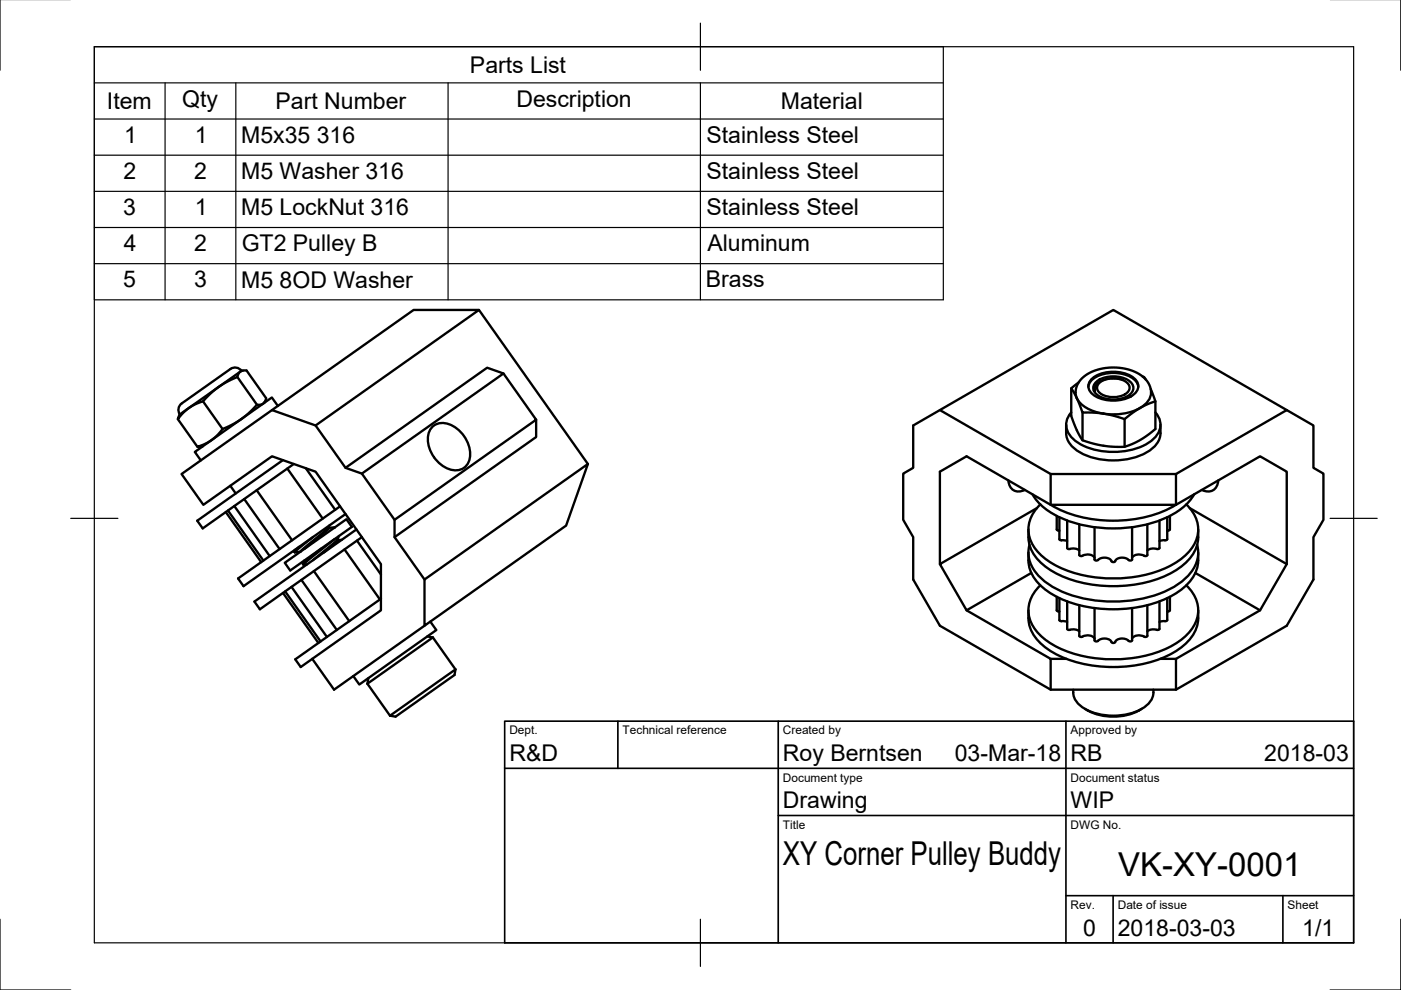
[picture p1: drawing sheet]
<svg xmlns="http://www.w3.org/2000/svg" width="297mm" height="210mm" viewBox="0 0 297 210" stroke-linecap="round" stroke-linejoin="round" font-family="sans-serif">
<!-- layer: Visible -->
<g fill="none" stroke="#000" stroke-width=".5">
<path d="M50.3 79.9l4.2 5.9M51.2 78.6l-5.3 3.8-2 1.8a5.2 5.2 0 0 1-2.8 1.7l-1.8 1.2-1.6 1.8 .4-1M51.2 78.6a1.73 1.73 0 0 0-2.4-.3l-10.3 7.2a1.67 1.67 0 0 0-.4 2.4M51.5 78.6h-.3M101.5 65.7l23.1 32.7M106.7 79.2l7 9.8-30 21.2M242.3 79.8l.3 .1 .3 .6M37.7 88.9l4.2 5.8M38.1 87.9l8.8-6.2 3.4-1.8 .3-.7 .4-.4 .6-.2h.7l4.1 5.8-.1 .3-.5 .9-.6 .2h-.7l-2.9 2.7-3.3 2a5.2 5.2 0 0 0-2.5 2l-1.8 1.3-2.1 .9h1M43 85.1l4.2 5.9M56.2 85.2l-.2 .2M57.7 86.9l30-21.2h13.8l-34.6 24.5"/>
<path d="M58.9 86.1l-1.3-1.8-1.6 1.1-14.7 10.4 1.3 1.8M60 97.6l-18.2 12.8 1.2 1.6 19.3-13.6M60.9 99.3l7.5 10.7M64.8 99.3l6.3 8.8M73.3 99.2l30-21.2 3.4 1.2-30 21.2M91.5 90.7a3.6 3.6 0 0 1 4.8-.2 6.5 6.5 0 0 1 3 7.6 3.5 3.5 0 0 1-5.2 .8 6.5 6.5 0 0 1-3-7.6zM113.7 89v3.7l-30 21.2M199.3 86.9l23.5 13.6h26.5M226 90a5.6 5.6 0 0 0 3.9 6.4 15.4 15.4 0 0 0 14.1-1 5 5 0 0 0 2-5.4M227.1 82.3v5.9l1.1 2.8 1 1.9a1.25 1.25 0 0 0 1.2 .8l4 .9 3.9 .1 1.7-.5 1.8-.9 3.2-2.3v-5.9M227.1 87.4a3.9 3.9 0 0 0 .8 6 14.9 14.9 0 0 0 16.3 0 3.9 3.9 0 0 0 .8-6M228.7 81.1l-1.1 .8a.59 .59 0 0 0-.4 .5 .59 .59 0 0 0 .4 .6l.9 1.7 .9 2.5a.44 .44 0 0 0 .7 .3l3.9 .2"/>
<path d="M229.4 80.2l1.7-1.2 2-.7 2.5-.4 2.4 .2 2.2 .6 1.8 1 1.3 1.2 .7 1.5a3.3 3.3 0 0 1-1.7 3.7 12.1 12.1 0 0 1-12.6 0 3.3 3.3 0 0 1-1.6-3.3l.4-1.3zM229.5 87.5v5.8M230.8 82a3.4 3.4 0 0 1 2.6-2.5 7.3 7.3 0 0 1 7.5 1.5l.4 1M231.6 80.2a7.8 7.8 0 0 1 8.9 0 2.06 2.06 0 0 1 0 3.4 7.8 7.8 0 0 1-8.9 0 2.06 2.06 0 0 1 0-3.4zM232.1 82.5v.4l-.2-.1M232.4 81a6.2 6.2 0 0 1 7.3 0 1.77 1.77 0 0 1-.6 3 6.4 6.4 0 0 1-6.7-.5 1.64 1.64 0 0 1 0-2.5zM233.1 81.2a4.8 4.8 0 0 1 6.2 .4 1.7 1.7 0 0 1-1.4 2.3 4.7 4.7 0 0 1-5.1-1 1.3 1.3 0 0 1 .3-1.7zM238.1 80.5l-1.2-.2-1.4-.1-1.4 .3-1.1 .5a2.02 2.02 0 0 0-.9 1.9M238.4 88.9v5.8M244 82.5l.8 2.1a.31 .31 0 0 1 .2 .3 .31 .31 0 0 1-.3 .3l-3.2 1.4-3.1 2.3-2.2-.7-2.2-.5M272.8 86.9l-36.8-21.2-42.4 24.5v9l-2.1 1.2v9.8l2.1 3.7v9l5.7 9.8 23.5 13.5h26.5l23.5-13.5 5.7-9.8v-9l2.1-3.7v-9.8l-2.1-1.2v-9l-5.7-3.3-23.5 13.6v6.5l17.9-10.3 5.6 3.3v19.6l-5.6 9.8-17.9 10.3v6.5M47.9 108.6l7.5 10.6"/>
<path d="M48.3 108.2l7.5 10.7M48.8 103l1.2 1.6M49.7 107.3l7.5 10.6M51.8 105.8l7.5 10.6M54.4 103.9l7.5 10.7M60.4 119.3l13-9.2 1.2 1.6-13.1 9.3zM62.4 116.9l.1 .2M62.5 116.6l-.1 .3M63.4 115.9l-1 1M63.7 117l-1.2 .1M63.7 117h.1M64.2 119.5l.1 .2"/>
<path d="M64.5 118.8l-.3 .7M65.1 119.7h-.7M66.4 113.9l-3.9 3.2M68.1 116.3l-3.9 3.2M69.7 111.8l.1 .2-.4 .4-4.8 3.9M69.9 111.4l-.6 .8-5.6 4.8M70.9 114.3l-5.4 4.4-1.1 1M71 111.8h.1M71 111.8l-1.2 .1M71.5 114.4l.1 .2-.2 .3-2.7 2.2M71.9 113.6l-.7 1.2-4.8 4M72.1 107.4l-21.6 15.2 1.1 1.7 21.7-15.3"/>
<path d="M72.5 114.5h-.9M73 116.5l7.6 10.6M75.6 112.3l-21.7 15.2 1.2 1.7 21.6-15.3M75.7 114.6l5.1 7.2M213.8 101.9a2.25 2.25 0 0 0 1.1 2.1 2.25 2.25 0 0 0 2.4-.1M218 117.2a8.6 8.6 0 0 0 4.7 8.6 28 28 0 0 0 22.4 2 13.1 13.1 0 0 0 8.5-6.8l.3-1.1 .1-2.7M218 112.3a8.6 8.6 0 0 0 4.7 8.6 28 28 0 0 0 22.4 2 13.1 13.1 0 0 0 8.5-6.8l.3-1.1 .1-2.7M218.3 115.5a7.3 7.3 0 0 0 3 7.6 23.8 23.8 0 0 0 14.7 4.4 24.4 24.4 0 0 0 14.8-4.4 7.3 7.3 0 0 0 3-7.6M218.9 104.8a14 14 0 0 0 7.9 5.7 28.5 28.5 0 0 0 22.3-1.7 11.5 11.5 0 0 0 4.1-4M219.8 107.7l-20.5 11.9 5.6 9.8 13.8-7.9M220.6 106.9a6.9 6.9 0 0 0 .2 10.9 23.4 23.4 0 0 0 16.1 4.8 22.9 22.9 0 0 0 14.4-4.8 6.9 6.9 0 0 0 .2-10.9M222.8 100.5v6.5a28.2 28.2 0 0 0 23.7 1.5l2.8-1.5"/>
<path d="M224 109.4v2.9l.6 .2M224.6 109.7v4.6l.3 .2 1.4 .2M226.3 110.4v5.8l.3 .2 .7-.1a2.08 2.08 0 0 1 1.5 .4M228.8 111.2v6.5l.4 .2a2.26 2.26 0 0 1 2.9 .4M232.1 111.8v6.8l.4 .2a2.2 2.2 0 0 1 3.4 .4h.3a2.17 2.17 0 0 1 3.3-.4l.5-.2v-6.8M243.3 111.2v6.5l-.4 .2a2.26 2.26 0 0 0-2.9 .4M245.8 110.4v5.8l-.4 .2-.6-.1a2.08 2.08 0 0 0-1.5 .4M247.5 109.7v4.6l-.3 .2-1.4 .2M248 109.4v2.9l-.5 .2M249.3 107h-26.5l-17.9-10.3-5.6 3.3v19.6M252.2 107.7l20.6 11.9M258.3 101.9a2.25 2.25 0 0 1-1.1 2.1 2.25 2.25 0 0 1-2.4-.1"/>
<path d="M60 125.7l7.5 10.6M60.5 125.4l7.5 10.6M61.8 124.4l7.5 10.7M63.9 123l7.5 10.6M66.5 121.1l7.6 10.6M80.8 127l-18.2 12.8 1.2 1.6 2.4-1.7M90 122.9l34.6-24.5-4.6 13-30 21.3zM90 122.9l-6.3-9v-3.7l-7-9.8-3.4-1.2-6.4-9-9.2-3.3-19.2 13.6 4.6 6.5 14.6-10.3 9.2 3.3 13.9 19.6v9.8l-14.6 10.3 4.6 6.5 19.2-13.5M90.6 134.9l1.2 .2M91.2 131.8l1.3 1.8-15.7 11.1-.6 .4-1.3-1.8M91.8 135.1l-13.9 9.9M91.8 135.1l4.8 6.8"/>
<path d="M204.9 129.4l17.9 10.3v6.5M218 129.4a8.6 8.6 0 0 0 4.7 8.6 28 28 0 0 0 22.4 2 13.1 13.1 0 0 0 8.5-6.7l.3-1.1 .1-2.8M220.6 124.1a6.9 6.9 0 0 0 .2 10.8 23.4 23.4 0 0 0 16.1 4.9 22.9 22.9 0 0 0 14.4-4.9 6.9 6.9 0 0 0 .2-10.8M222.8 139.7h3.3M224 126.5v2.9l.6 .3M224.6 126.8v4.7l.3 .2 1.4 .2M226.3 127.5v5.8l.3 .3 .7-.1a2.08 2.08 0 0 1 1.5 .3M228.8 128.3v6.5l.4 .3a2.26 2.26 0 0 1 2.9 .3M232.1 128.9v6.9l.4 .2a2.2 2.2 0 0 1 3.4 .3h.3a2.17 2.17 0 0 1 3.3-.3l.5-.2v-6.9M243.3 128.3v6.5l-.4 .3a2.26 2.26 0 0 0-2.9 .3M245.8 127.5v5.8l-.4 .3-.6-.1a2.08 2.08 0 0 0-1.5 .3M246 139.7h3.3"/>
<path d="M247.5 126.8v4.7l-.3 .2-1.4 .2M248 126.5v2.9l-.5 .3M253.4 121.5l13.8 7.9M77.9 145l4.8 6.7M78.1 143.8l-.2 1.2M96.6 141.9l-.2 1.2-11.2 7.9-1.3 .9-1.2-.2M96.6 141.9l-13.9 9.8M227.5 146.2a4.2 4.2 0 0 0 3 4.3 12.8 12.8 0 0 0 12.7-1 3.7 3.7 0 0 0 1.3-3.3M230 150.3a11.8 11.8 0 0 0 12.1 0"/>
</g>
<!-- layer: Border -->
<path d="M0 -.1v15M297 -.1v15M20 9.9h267v190h-267zM148.5 4.9v10M15 109.9h10M282 109.9h10M0 194.9v15h15M148.5 194.9v10M297 194.9v15h-15" fill="none" stroke="#000" stroke-width=".25"/>
<!-- layer: TitleBlock -->
<path d="M107 152.9h180v47h-180zM131 152.9v10M165 152.9v47M226 152.9v47M107 162.9h180M165 172.9h122M226 189.9h61M236 189.9v10M272 189.9v10" fill="none" stroke="#000" stroke-width=".35"/>
<!-- layer: BOM -->
<path d="M20 9.9h180v53.7h-180zM20 17.6h180M35 17.6v46M50 17.6v46M95 17.6v46M148.5 17.6v46M20 25.2h180M20 32.9h180M20 40.6h180M20 48.2h180M20 55.9h180" fill="none" stroke="#000" stroke-width=".25"/>
<g font-size="7">
<text x="166" y="183.4">XY Corner Pulley Buddy</text>
<text x="237.1" y="185.8">VK-XY-0001</text>
</g>
<g font-size="4.9">
<text x="99.6" y="15.5">Parts List</text>
<text x="22.7" y="23.1">Item</text>
<text x="38.6" y="22.7">Qty</text>
<text x="58.4" y="23.1">Part Number</text>
<text x="109.5" y="22.7">Description</text>
<text x="165.5" y="23.1">Material</text>
<text x="26.3" y="30.3">1</text>
<text x="41.3" y="30.3">1</text>
<text x="51.1" y="30.3">M5x35 316</text>
<text x="149.8" y="30.3">Stainless Steel</text>
<text x="26.2" y="37.9">2</text>
<text x="41.2" y="37.9">2</text>
<text x="51.1" y="37.9">M5 Washer 316</text>
<text x="149.8" y="38">Stainless Steel</text>
<text x="26.1" y="45.6">3</text>
<text x="41.3" y="45.6">1</text>
<text x="51.1" y="45.6">M5 LockNut 316</text>
<text x="149.8" y="45.6">Stainless Steel</text>
<text x="26.2" y="53.2">4</text>
<text x="41.2" y="53.3">2</text>
<text x="51.2" y="53.3">GT2 Pulley B</text>
<text x="150" y="53.2">Aluminum</text>
<text x="26.1" y="60.9">5</text>
<text x="41.1" y="60.9">3</text>
<text x="51.1" y="61">M5 8OD Washer</text>
<text x="149.6" y="60.9">Brass</text>
<text x="108" y="161.4">R&amp;D</text>
<text x="166" y="161.4">Roy Berntsen</text>
<text x="202.4" y="161.4">03-Mar-18</text>
<text x="227" y="161.4">RB</text>
<text x="268.1" y="161.4">2018-03</text>
<text x="166" y="171.4">Drawing</text>
<text x="227" y="171.4">WIP</text>
<text x="229.6" y="198.5">0</text>
<text x="237" y="198.4">2018-03-03</text>
<text x="276.1" y="198.6">1/1</text>
</g>
<g font-size="2.5">
<text x="108" y="155.7">Dept.</text>
<text x="132" y="155.7">Technical reference</text>
<text x="166" y="155.7">Created by</text>
<text x="227" y="155.7">Approved by</text>
<text x="166" y="165.7">Document type</text>
<text x="227" y="165.7">Document status</text>
<text x="166" y="175.7">Title</text>
<text x="227" y="175.7">DWG No.</text>
<text x="227" y="192.7">Rev.</text>
<text x="237" y="192.7">Date of issue</text>
<text x="273" y="192.7">Sheet</text>
</g>
</svg>
